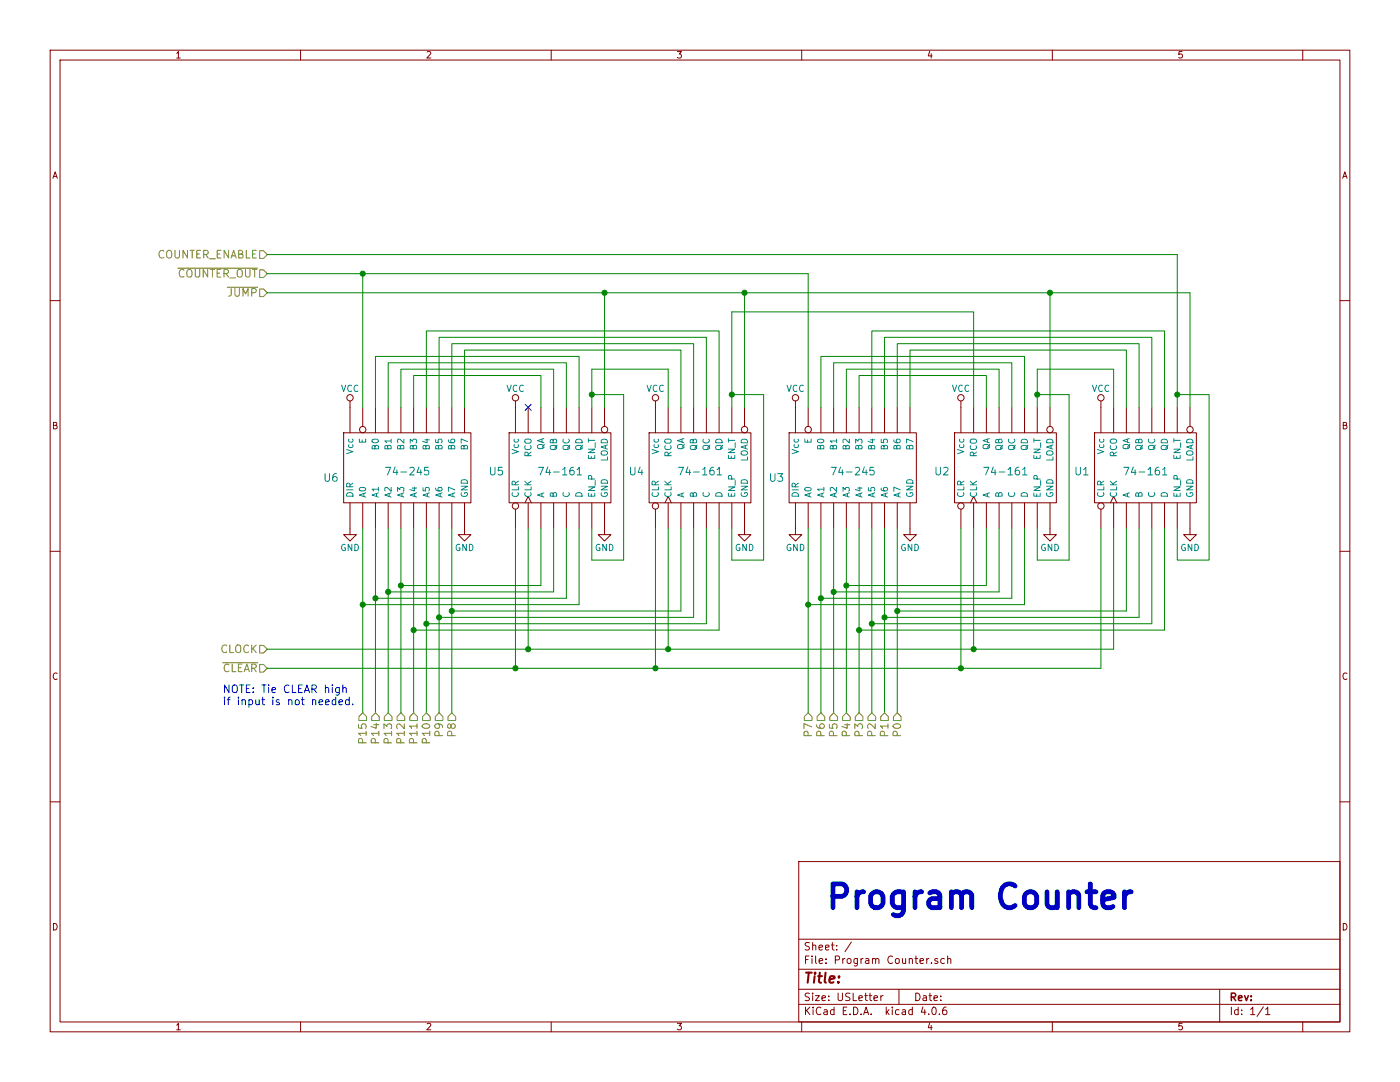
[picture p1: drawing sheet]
EESchema Schematic File Version 2
LIBS:power
LIBS:device
LIBS:transistors
LIBS:conn
LIBS:linear
LIBS:regul
LIBS:74xx
LIBS:cmos4000
LIBS:adc-dac
LIBS:memory
LIBS:xilinx
LIBS:microcontrollers
LIBS:dsp
LIBS:microchip
LIBS:analog_switches
LIBS:motorola
LIBS:texas
LIBS:intel
LIBS:audio
LIBS:interface
LIBS:digital-audio
LIBS:philips
LIBS:display
LIBS:cypress
LIBS:siliconi
LIBS:opto
LIBS:atmel
LIBS:contrib
LIBS:valves
LIBS:7400-IC
LIBS:THS-Homebrew
LIBS:Program Counter-cache
EELAYER 25 0
EELAYER END
$Descr USLetter 11000 8500
encoding utf-8
Sheet 1 1
Title ""
Date ""
Rev ""
Comp ""
Comment1 ""
Comment2 ""
Comment3 ""
Comment4 ""
$EndDescr
$Comp
L 74-245 U3
U 1 1
P 6700 3700
F 0 "U3" H 6100 3650 60  0000 C CNN
F 1 "74-245" H 6700 3700 60  0000 C CNN
F 2 "" H 6550 3700 60  0001 C CNN
F 3 "" H 6550 3700 60  0001 C CNN
	1    6700 3700
	1    0    0    -1  
$EndComp
$Comp
L 74-245 U6
U 1 1
P 3200 3700
F 0 "U6" H 2600 3650 60  0000 C CNN
F 1 "74-245" H 3200 3700 60  0000 C CNN
F 2 "" H 3050 3700 60  0001 C CNN
F 3 "" H 3050 3700 60  0001 C CNN
	1    3200 3700
	1    0    0    -1  
$EndComp
$Comp
L 74-161 U4
U 1 1
P 5500 3700
F 0 "U4" H 5000 3700 60  0000 C CNN
F 1 "74-161" H 5500 3700 60  0000 C CNN
F 2 "" H 5450 3700 60  0001 C CNN
F 3 "" H 5450 3700 60  0001 C CNN
	1    5500 3700
	1    0    0    -1  
$EndComp
$Comp
L 74-161 U5
U 1 1
P 4400 3700
F 0 "U5" H 3900 3700 60  0000 C CNN
F 1 "74-161" H 4400 3700 60  0000 C CNN
F 2 "" H 4350 3700 60  0001 C CNN
F 3 "" H 4350 3700 60  0001 C CNN
	1    4400 3700
	1    0    0    -1  
$EndComp
$Comp
L 74-161 U1
U 1 1
P 9000 3700
F 0 "U1" H 8500 3700 60  0000 C CNN
F 1 "74-161" H 9000 3700 60  0000 C CNN
F 2 "" H 8950 3700 60  0001 C CNN
F 3 "" H 8950 3700 60  0001 C CNN
	1    9000 3700
	1    0    0    -1  
$EndComp
$Comp
L 74-161 U2
U 1 1
P 7900 3700
F 0 "U2" H 7400 3700 60  0000 C CNN
F 1 "74-161" H 7900 3700 60  0000 C CNN
F 2 "" H 7850 3700 60  0001 C CNN
F 3 "" H 7850 3700 60  0001 C CNN
	1    7900 3700
	1    0    0    -1  
$EndComp
$Comp
L GND #PWR?
U 1 1
P 9350 4150
F 0 "#PWR?" H 9350 3900 50  0001 C CNN
F 1 "GND" H 9350 4000 50  0000 C CNN
F 2 "" H 9350 4150 50  0001 C CNN
F 3 "" H 9350 4150 50  0001 C CNN
	1    9350 4150
	1    0    0    -1  
$EndComp
$Comp
L GND #PWR?
U 1 1
P 8250 4150
F 0 "#PWR?" H 8250 3900 50  0001 C CNN
F 1 "GND" H 8250 4000 50  0000 C CNN
F 2 "" H 8250 4150 50  0001 C CNN
F 3 "" H 8250 4150 50  0001 C CNN
	1    8250 4150
	1    0    0    -1  
$EndComp
$Comp
L GND #PWR?
U 1 1
P 7150 4150
F 0 "#PWR?" H 7150 3900 50  0001 C CNN
F 1 "GND" H 7150 4000 50  0000 C CNN
F 2 "" H 7150 4150 50  0001 C CNN
F 3 "" H 7150 4150 50  0001 C CNN
	1    7150 4150
	1    0    0    -1  
$EndComp
$Comp
L GND #PWR?
U 1 1
P 5850 4150
F 0 "#PWR?" H 5850 3900 50  0001 C CNN
F 1 "GND" H 5850 4000 50  0000 C CNN
F 2 "" H 5850 4150 50  0001 C CNN
F 3 "" H 5850 4150 50  0001 C CNN
	1    5850 4150
	1    0    0    -1  
$EndComp
$Comp
L GND #PWR?
U 1 1
P 4750 4150
F 0 "#PWR?" H 4750 3900 50  0001 C CNN
F 1 "GND" H 4750 4000 50  0000 C CNN
F 2 "" H 4750 4150 50  0001 C CNN
F 3 "" H 4750 4150 50  0001 C CNN
	1    4750 4150
	1    0    0    -1  
$EndComp
$Comp
L GND #PWR?
U 1 1
P 3650 4150
F 0 "#PWR?" H 3650 3900 50  0001 C CNN
F 1 "GND" H 3650 4000 50  0000 C CNN
F 2 "" H 3650 4150 50  0001 C CNN
F 3 "" H 3650 4150 50  0001 C CNN
	1    3650 4150
	1    0    0    -1  
$EndComp
$Comp
L VCC #PWR?
U 1 1
P 2750 3200
F 0 "#PWR?" H 2750 3050 50  0001 C CNN
F 1 "VCC" H 2750 3350 50  0000 C CNN
F 2 "" H 2750 3200 50  0001 C CNN
F 3 "" H 2750 3200 50  0001 C CNN
	1    2750 3200
	1    0    0    -1  
$EndComp
$Comp
L VCC #PWR?
U 1 1
P 4050 3200
F 0 "#PWR?" H 4050 3050 50  0001 C CNN
F 1 "VCC" H 4050 3350 50  0000 C CNN
F 2 "" H 4050 3200 50  0001 C CNN
F 3 "" H 4050 3200 50  0001 C CNN
	1    4050 3200
	1    0    0    -1  
$EndComp
$Comp
L VCC #PWR?
U 1 1
P 5150 3200
F 0 "#PWR?" H 5150 3050 50  0001 C CNN
F 1 "VCC" H 5150 3350 50  0000 C CNN
F 2 "" H 5150 3200 50  0001 C CNN
F 3 "" H 5150 3200 50  0001 C CNN
	1    5150 3200
	1    0    0    -1  
$EndComp
$Comp
L VCC #PWR?
U 1 1
P 6250 3200
F 0 "#PWR?" H 6250 3050 50  0001 C CNN
F 1 "VCC" H 6250 3350 50  0000 C CNN
F 2 "" H 6250 3200 50  0001 C CNN
F 3 "" H 6250 3200 50  0001 C CNN
	1    6250 3200
	1    0    0    -1  
$EndComp
$Comp
L VCC #PWR?
U 1 1
P 7550 3200
F 0 "#PWR?" H 7550 3050 50  0001 C CNN
F 1 "VCC" H 7550 3350 50  0000 C CNN
F 2 "" H 7550 3200 50  0001 C CNN
F 3 "" H 7550 3200 50  0001 C CNN
	1    7550 3200
	1    0    0    -1  
$EndComp
$Comp
L VCC #PWR?
U 1 1
P 8650 3200
F 0 "#PWR?" H 8650 3050 50  0001 C CNN
F 1 "VCC" H 8650 3350 50  0000 C CNN
F 2 "" H 8650 3200 50  0001 C CNN
F 3 "" H 8650 3200 50  0001 C CNN
	1    8650 3200
	1    0    0    -1  
$EndComp
Wire Wire Line
	8150 4400 8150 4150
Wire Wire Line
	8400 4400 8150 4400
Wire Wire Line
	8400 3100 8400 4400
Wire Wire Line
	8150 3100 8400 3100
Wire Wire Line
	8150 2900 8150 3200
Wire Wire Line
	5750 4400 5750 4150
Wire Wire Line
	6000 4400 5750 4400
Wire Wire Line
	6000 3100 6000 4400
Wire Wire Line
	5750 3100 6000 3100
Wire Wire Line
	5750 2450 5750 3200
Wire Wire Line
	4650 4400 4650 4150
Wire Wire Line
	4900 4400 4650 4400
Wire Wire Line
	4900 3100 4900 4400
Wire Wire Line
	4650 3100 4900 3100
Wire Wire Line
	4650 2900 4650 3200
Wire Wire Line
	6750 4150 6750 5600
Wire Wire Line
	9150 4950 6750 4950
Wire Wire Line
	9150 4150 9150 4950
Wire Wire Line
	6850 4150 6850 5600
Wire Wire Line
	9050 4900 6850 4900
Wire Wire Line
	9050 4150 9050 4900
Wire Wire Line
	6950 4150 6950 5600
Wire Wire Line
	8950 4850 6950 4850
Wire Wire Line
	8950 4150 8950 4850
Wire Wire Line
	7050 4150 7050 5600
Wire Wire Line
	8850 4800 7050 4800
Wire Wire Line
	8850 4150 8850 4800
Wire Wire Line
	6350 4150 6350 5600
Wire Wire Line
	8050 4750 6350 4750
Wire Wire Line
	8050 4150 8050 4750
Wire Wire Line
	6450 4150 6450 5600
Wire Wire Line
	7950 4700 6450 4700
Wire Wire Line
	7950 4150 7950 4700
Wire Wire Line
	6550 4150 6550 5600
Wire Wire Line
	7850 4650 6550 4650
Wire Wire Line
	7850 4150 7850 4650
Wire Wire Line
	6650 4150 6650 5600
Wire Wire Line
	7750 4600 6650 4600
Wire Wire Line
	7750 4150 7750 4600
Wire Wire Line
	3250 4150 3250 5600
Wire Wire Line
	5650 4950 3250 4950
Wire Wire Line
	5650 4150 5650 4950
Wire Wire Line
	3350 4150 3350 5600
Wire Wire Line
	5550 4900 3350 4900
Wire Wire Line
	5550 4150 5550 4900
Wire Wire Line
	3450 4150 3450 5600
Wire Wire Line
	5450 4850 3450 4850
Wire Wire Line
	5450 4150 5450 4850
Wire Wire Line
	3550 4150 3550 5600
Wire Wire Line
	5350 4800 3550 4800
Wire Wire Line
	5350 4150 5350 4800
Wire Wire Line
	2850 4150 2850 5600
Wire Wire Line
	4550 4750 2850 4750
Wire Wire Line
	4550 4150 4550 4750
Wire Wire Line
	2950 4150 2950 5600
Wire Wire Line
	4450 4700 2950 4700
Wire Wire Line
	4450 4150 4450 4700
Wire Wire Line
	3050 4150 3050 5600
Wire Wire Line
	4350 4650 3050 4650
Wire Wire Line
	4350 4150 4350 4650
Wire Wire Line
	3150 4150 3150 5600
Wire Wire Line
	4250 4600 3150 4600
Wire Wire Line
	4250 4150 4250 4600
Wire Wire Line
	9250 2000 9250 3200
Wire Wire Line
	9250 3100 9500 3100
Wire Wire Line
	9500 3100 9500 4400
Wire Wire Line
	9500 4400 9250 4400
Wire Wire Line
	9250 4400 9250 4150
Wire Wire Line
	4250 3200 4250 2950
Wire Wire Line
	4250 2950 3250 2950
Wire Wire Line
	3250 2950 3250 3200
Wire Wire Line
	4350 3200 4350 2900
Wire Wire Line
	4350 2900 3150 2900
Wire Wire Line
	3150 2900 3150 3200
Wire Wire Line
	4450 3200 4450 2850
Wire Wire Line
	4450 2850 3050 2850
Wire Wire Line
	3050 2850 3050 3200
Wire Wire Line
	4550 3200 4550 2800
Wire Wire Line
	4550 2800 2950 2800
Wire Wire Line
	2950 2800 2950 3200
Wire Wire Line
	5350 3200 5350 2750
Wire Wire Line
	5350 2750 3650 2750
Wire Wire Line
	3650 2750 3650 3200
Wire Wire Line
	5450 3200 5450 2700
Wire Wire Line
	5450 2700 3550 2700
Wire Wire Line
	3550 2700 3550 3200
Wire Wire Line
	5550 3200 5550 2650
Wire Wire Line
	5550 2650 3450 2650
Wire Wire Line
	3450 2650 3450 3200
Wire Wire Line
	5650 3200 5650 2600
Wire Wire Line
	5650 2600 3350 2600
Wire Wire Line
	3350 2600 3350 3200
Wire Wire Line
	7750 3200 7750 2950
Wire Wire Line
	7750 2950 6750 2950
Wire Wire Line
	6750 2950 6750 3200
Wire Wire Line
	7850 3200 7850 2900
Wire Wire Line
	7850 2900 6650 2900
Wire Wire Line
	6650 2900 6650 3200
Wire Wire Line
	7950 3200 7950 2850
Wire Wire Line
	7950 2850 6550 2850
Wire Wire Line
	6550 2850 6550 3200
Wire Wire Line
	8050 3200 8050 2800
Wire Wire Line
	8050 2800 6450 2800
Wire Wire Line
	6450 2800 6450 3200
Wire Wire Line
	8850 3200 8850 2750
Wire Wire Line
	8850 2750 7150 2750
Wire Wire Line
	7150 2750 7150 3200
Wire Wire Line
	8950 3200 8950 2700
Wire Wire Line
	8950 2700 7050 2700
Wire Wire Line
	7050 2700 7050 3200
Wire Wire Line
	9050 3200 9050 2650
Wire Wire Line
	9050 2650 6950 2650
Wire Wire Line
	6950 2650 6950 3200
Wire Wire Line
	9150 3200 9150 2600
Wire Wire Line
	9150 2600 6850 2600
Wire Wire Line
	6850 2600 6850 3200
Wire Wire Line
	8750 3200 8750 2900
Wire Wire Line
	8750 2900 8150 2900
Connection ~ 8150 3100
Wire Wire Line
	7650 3200 7650 2450
Wire Wire Line
	7650 2450 5750 2450
Connection ~ 5750 3100
Wire Wire Line
	5250 2900 5250 3200
Wire Wire Line
	4650 2900 5250 2900
Connection ~ 4650 3100
NoConn ~ 4150 3200
Text HLabel 2100 5100 0    60   Input ~ 0
CLOCK
Wire Wire Line
	2100 5100 8750 5100
Wire Wire Line
	4150 5100 4150 4150
Wire Wire Line
	5250 5100 5250 4150
Connection ~ 4150 5100
Wire Wire Line
	7650 5100 7650 4150
Connection ~ 5250 5100
Wire Wire Line
	8750 5100 8750 4150
Connection ~ 7650 5100
Text HLabel 2100 2300 0    60   Input ~ 0
~JUMP
Wire Wire Line
	2100 2300 9350 2300
Wire Wire Line
	4750 2300 4750 3200
Wire Wire Line
	5850 2300 5850 3200
Connection ~ 4750 2300
Wire Wire Line
	8250 2300 8250 3200
Connection ~ 5850 2300
Wire Wire Line
	9350 2300 9350 3200
Connection ~ 8250 2300
Text HLabel 2100 2000 0    60   Input ~ 0
COUNTER_ENABLE
Wire Wire Line
	2100 2000 9250 2000
Connection ~ 9250 3100
Text HLabel 2100 2150 0    60   Input ~ 0
~COUNTER_OUT
Wire Wire Line
	2100 2150 6350 2150
Wire Wire Line
	2850 2150 2850 3200
Wire Wire Line
	6350 2150 6350 3200
Connection ~ 2850 2150
$Comp
L GND #PWR?
U 1 1
P 2750 4150
F 0 "#PWR?" H 2750 3900 50  0001 C CNN
F 1 "GND" H 2750 4000 50  0000 C CNN
F 2 "" H 2750 4150 50  0001 C CNN
F 3 "" H 2750 4150 50  0001 C CNN
	1    2750 4150
	1    0    0    -1  
$EndComp
$Comp
L GND #PWR?
U 1 1
P 6250 4150
F 0 "#PWR?" H 6250 3900 50  0001 C CNN
F 1 "GND" H 6250 4000 50  0000 C CNN
F 2 "" H 6250 4150 50  0001 C CNN
F 3 "" H 6250 4150 50  0001 C CNN
	1    6250 4150
	1    0    0    -1  
$EndComp
Text HLabel 2100 5250 0    60   Input ~ 0
~CLEAR
Wire Wire Line
	2100 5250 8650 5250
Wire Wire Line
	4050 5250 4050 4150
Wire Wire Line
	5150 5250 5150 4150
Connection ~ 4050 5250
Wire Wire Line
	7550 5250 7550 4150
Connection ~ 5150 5250
Wire Wire Line
	8650 5250 8650 4150
Connection ~ 7550 5250
Text Notes 1750 5550 0    60   ~ 0
NOTE: Tie CLEAR high \nif input is not needed.
Text HLabel 7050 5600 3    60   Input ~ 0
P0
Connection ~ 7050 4800
Text HLabel 6950 5600 3    60   Input ~ 0
P1
Text HLabel 6850 5600 3    60   Input ~ 0
P2
Text HLabel 6750 5600 3    60   Input ~ 0
P3
Text HLabel 6650 5600 3    60   Input ~ 0
P4
Text HLabel 6550 5600 3    60   Input ~ 0
P5
Text HLabel 6450 5600 3    60   Input ~ 0
P6
Text HLabel 6350 5600 3    60   Input ~ 0
P7
Text HLabel 3550 5600 3    60   Input ~ 0
P8
Text HLabel 3450 5600 3    60   Input ~ 0
P9
Text HLabel 3350 5600 3    60   Input ~ 0
P10
Text HLabel 3250 5600 3    60   Input ~ 0
P11
Text HLabel 3150 5600 3    60   Input ~ 0
P12
Text HLabel 3050 5600 3    60   Input ~ 0
P13
Text HLabel 2950 5600 3    60   Input ~ 0
P14
Text HLabel 2850 5600 3    60   Input ~ 0
P15
Connection ~ 6950 4850
Connection ~ 6850 4900
Connection ~ 6750 4950
Connection ~ 6650 4600
Connection ~ 6550 4650
Connection ~ 6450 4700
Connection ~ 6350 4750
Connection ~ 3550 4800
Connection ~ 3450 4850
Connection ~ 3350 4900
Connection ~ 3250 4950
Connection ~ 3150 4600
Connection ~ 3050 4650
Connection ~ 2950 4700
Connection ~ 2850 4750
Text Notes 6500 7150 0    188  ~ 38
Program Counter
$EndSCHEMATC
